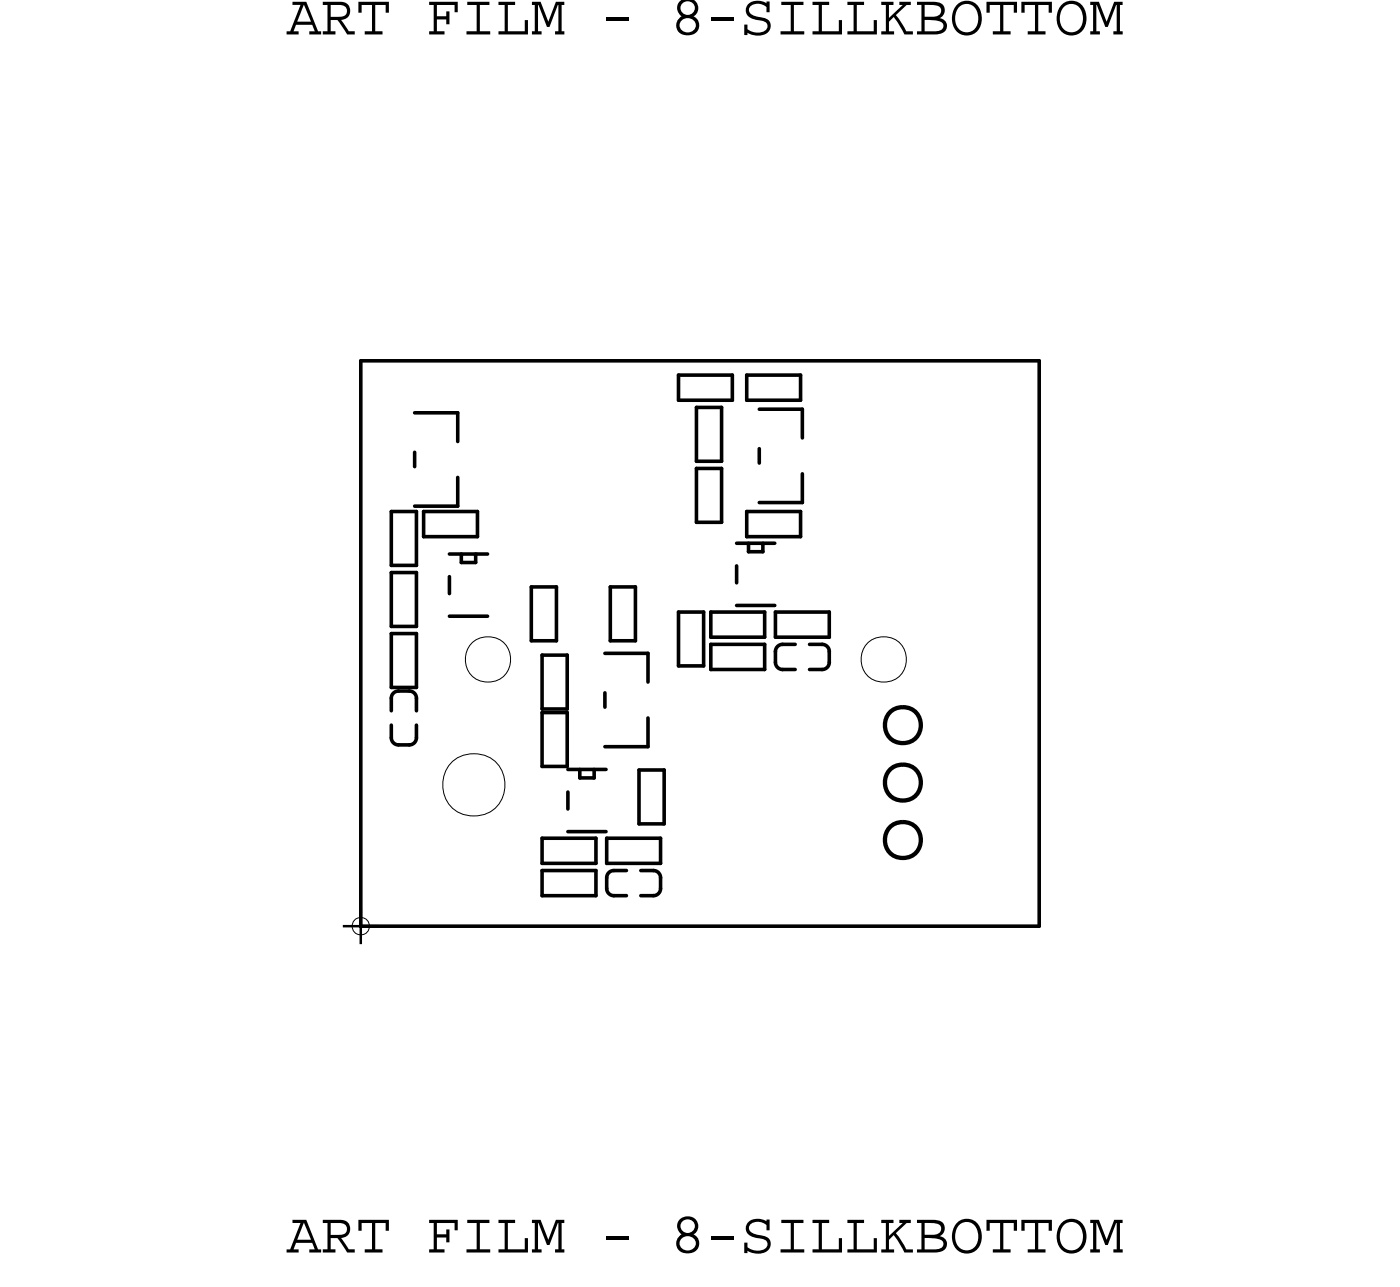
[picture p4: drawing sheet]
<svg xmlns="http://www.w3.org/2000/svg" width="50mm" height="46mm" viewBox="0 0 50 46" stroke-linecap="round" stroke-linejoin="round" font-family="sans-serif">
<!-- layer: Board Outline -->
<g fill="none" stroke="#000" stroke-width=".04">
<circle cx="16.8" cy="27.8" r="1.11"/>
<circle cx="17.3" cy="23.3" r=".81"/>
<circle cx="31.3" cy="23.3" r=".81"/>
</g>
<path d="M12.8 12.8v20zM12.8 12.8h24zM36.8 12.8v20zM12.8 32.8h24z" fill="none" stroke="#000" stroke-width=".13"/>
<!-- layer: Components -->
<g fill="none" stroke="#000" stroke-width=".13">
<path d="M13.8 18.1h.9zM13.8 18.1v1.9zM14.7 16v.5zM14.7 17.9h1.5zM14.7 14.6h1.5zM14.7 18.1v1.9zM15 19h1.9zM15 18.1v.9zM15 18.1h1.9zM15.9 19.6h1.3zM16.2 14.6v1zM16.2 16.9v1z"/>
<path d="M16.3 19.6v.3zM16.3 19.9h.5zM16.8 19.6v.3zM16.9 18.1v.9zM24 14.2h1.9zM24 13.3v.9zM24 13.3h1.9zM24.6 16.3h.9zM24.6 18.5h.9zM24.6 14.4h.9zM24.6 14.4v1.9zM24.6 16.6h.9z"/>
<path d="M24.6 16.6v1.9zM25.5 14.4v1.9zM25.5 16.6v1.9zM25.9 13.3v.9zM26.1 19.2h1.3zM26.4 18.1h1.9zM26.4 18.1v.9zM26.4 13.3h1.9zM26.4 13.3v.9zM26.4 19h1.9zM26.4 14.2h1.9zM26.5 19.2v.3z"/>
<path d="M26.5 19.5h.5zM26.9 14.5h1.5zM26.9 15.9v.5zM26.9 17.8h1.5zM27 19.2v.3zM28.3 18.1v.9zM28.3 13.3v.9zM28.4 14.5v1zM28.4 16.8v1zM13.8 20.3h.9zM13.8 20.3v1.9zM13.8 22.4h.9z"/>
<path d="M13.8 22.4v1.9zM13.8 24.7v.4zM13.8 25.7v.4zM13.8 26.1l.1 .2 .2 .1M13.8 22.2h.9zM13.8 20h.9zM13.8 24.3h.9zM14.1 26.4h.4zM14.1 24.4l-.2 .1-.1 .2M14.1 24.4h.4zM14.5 24.4l.2 .1v.2M14.7 26.1v.2l-.2 .1"/>
<path d="M14.7 20.3v1.9zM14.7 22.4v1.9zM14.7 24.7v.4zM14.7 25.7v.4zM15.9 21.8h1.3zM15.9 20.4v.6zM18.8 22.7h.9zM18.8 20.8h.9zM18.8 20.8v1.9zM19.2 30.8v.9zM19.2 30.8h1.9zM19.2 29.7h1.9z"/>
<path d="M19.2 29.7v.8zM19.2 25.2h.9zM19.2 25.2v1.9zM19.2 23.2h.9zM19.2 23.2v1.9zM19.2 27.1h.9zM19.2 25.1h.9zM19.2 31.7h1.9zM19.2 30.5h1.9zM19.7 20.8v1.9zM20.1 25.2v1.9zM20.1 23.2v1.9z"/>
<path d="M20.1 29.4h1.3zM20.1 27.2h1.3zM20.1 28v.6zM20.5 27.2v.3zM20.5 27.5h.5zM21 27.2v.3zM21.1 30.8v.9zM21.1 29.7v.8zM21.4 24.5v.5zM21.4 26.4h1.5zM21.4 23.1h1.5zM21.5 30.5h1.9z"/>
<path d="M21.5 29.7h1.9zM21.5 29.7v.8zM21.5 31v.4zM21.5 31.4v.2l.2 .1M21.6 22.7h.9zM21.6 20.8h.9zM21.6 20.8v1.9zM21.7 30.8h.5zM21.7 31.7h.5zM21.7 30.8l-.2 .1v.1M22.5 20.8v1.9zM22.6 27.2h.9z"/>
<path d="M22.6 27.2v1.9zM22.6 29.1h.9zM22.7 30.8h.4zM22.7 31.7h.4zM22.9 23.1v1zM22.9 25.4v1zM23.1 30.8l.2 .1 .1 .1M23.4 31.4l-.1 .2-.2 .1M23.4 29.7v.8zM23.4 31v.4zM23.5 27.2v1.9zM24 21.7h.9z"/>
<path d="M24 21.7v1.9zM24 23.6h.9zM24.9 21.7v1.9zM25.1 22.5h2zM25.1 23.7h2zM25.1 21.7h2zM25.1 21.7v.8zM25.1 22.8v.9zM25.1 22.8h2zM26.1 21.4h1.3zM26.1 20v.6zM27.1 21.7v.8z"/>
<path d="M27.1 22.8v.9zM27.4 22.5h1.9zM27.4 21.7h1.9zM27.4 21.7v.8zM27.4 23v.4zM27.4 23.4l.1 .2 .2 .1M27.7 22.8h.4zM27.7 23.7h.4zM27.7 22.8l-.2 .1-.1 .1M28.6 22.8h.5zM28.6 23.7h.5zM29.1 22.8l.2 .1v.1"/>
<path d="M29.3 23.4v.2l-.2 .1M29.3 21.7v.8zM29.3 23v.4z"/>
</g>
<g fill="none" stroke="#000" stroke-width=".15">
<circle cx="31.9" cy="29.7" r=".64"/>
<circle cx="31.9" cy="27.7" r=".64"/>
<circle cx="31.9" cy="25.7" r=".64"/>
</g>
<!-- layer: Drawing Origin -->
<path d="M12.5 32.6l.3-.1 .2 .1 .1 .2-.1 .2-.2 .1-.3-.1v-.2z" fill="none" stroke="#000" stroke-width=".04"/>
<path d="M12.1 32.8h1.3M12.8 32.1v1.3" fill="none" stroke="#000" stroke-width=".09"/>
<g font-size="2.1">
<text x="10.1" y="1.2">ART FILM - 8-SILLKBOTTOM</text>
<text x="10.1" y="44.3">ART FILM - 8-SILLKBOTTOM</text>
</g>
</svg>
